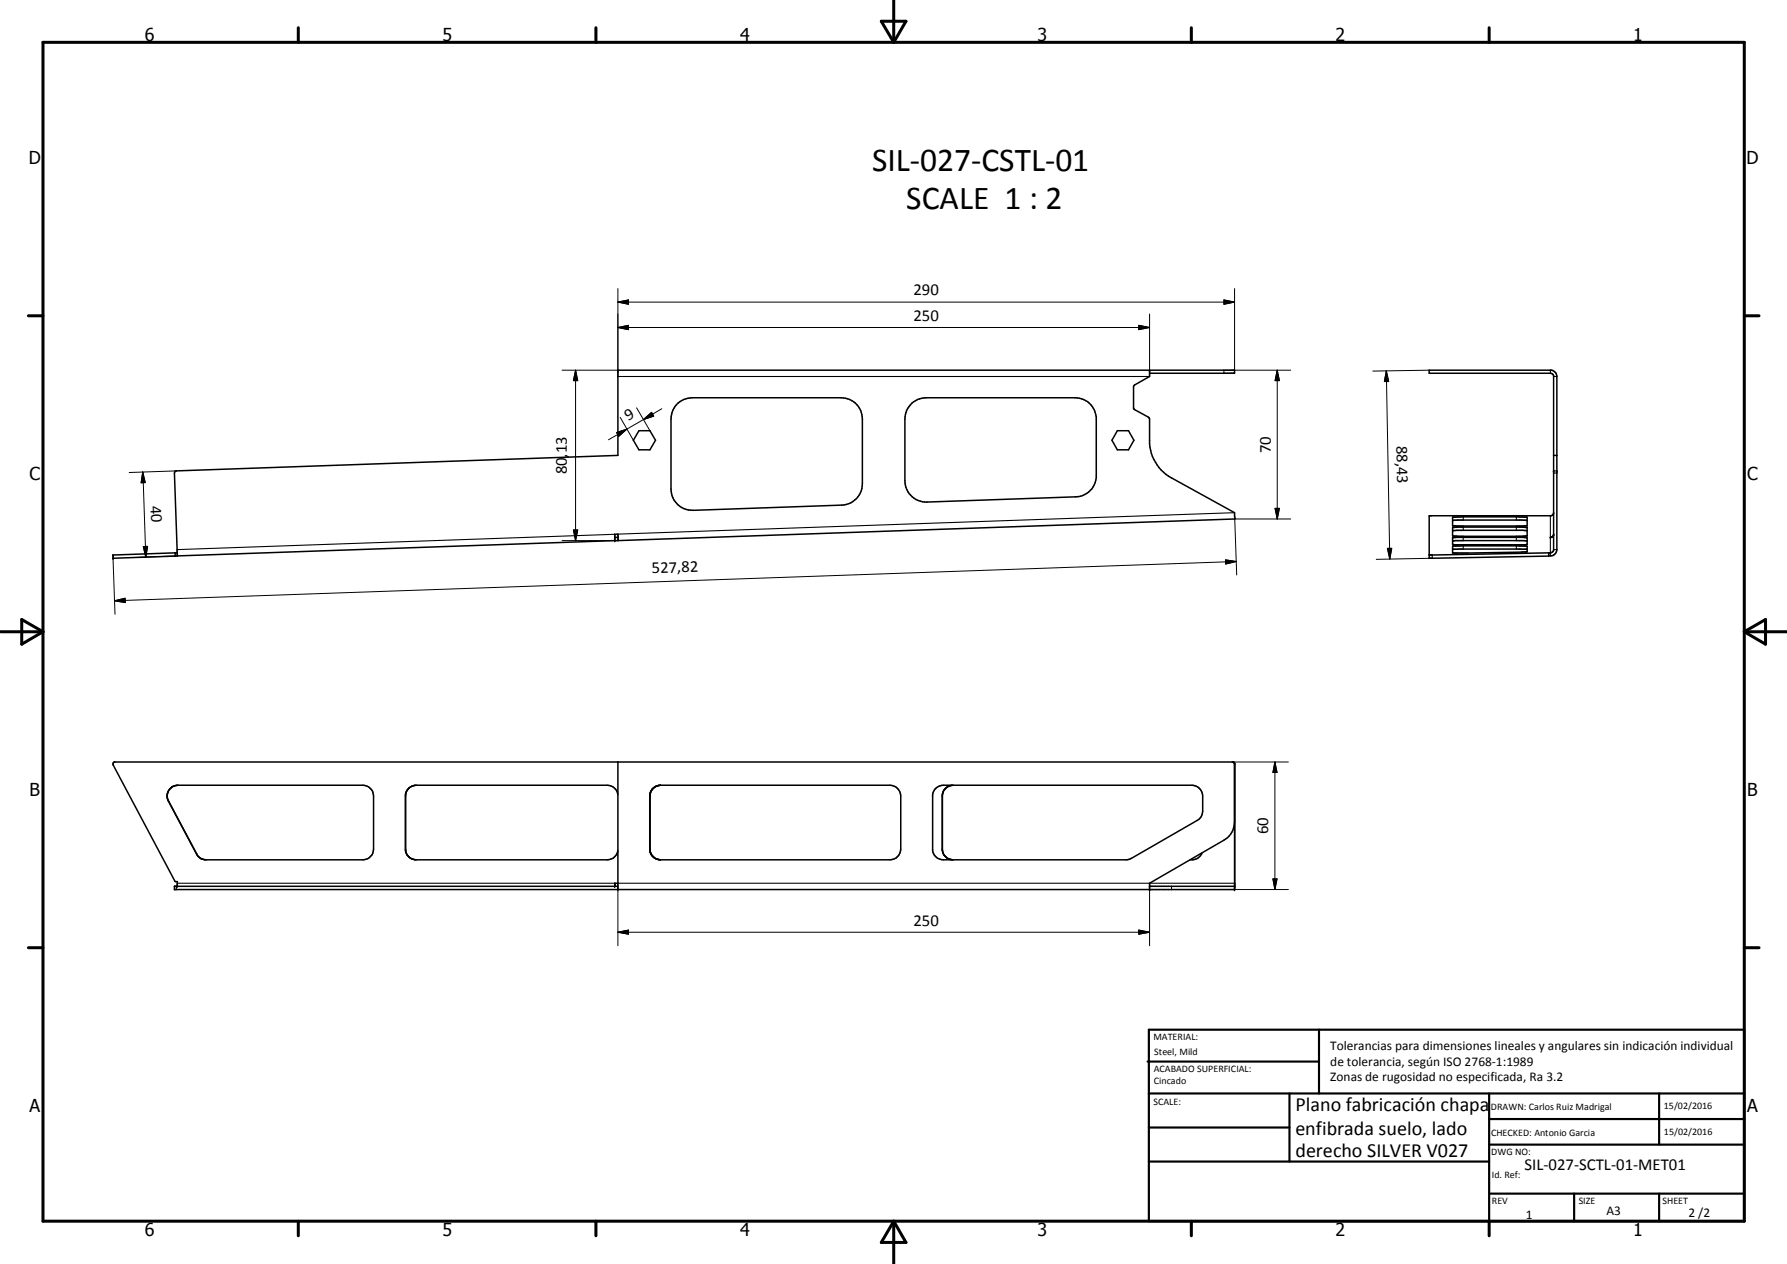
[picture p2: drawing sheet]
<svg xmlns="http://www.w3.org/2000/svg" width="420mm" height="297mm" viewBox="0 0 420 297" stroke-linecap="round" stroke-linejoin="round" font-family="sans-serif">
<g fill="none" stroke="#000" stroke-width=".35">
<path d="M159 95.1a5 5 0 0 1 3.8-1.6h35a5 5 0 0 1 5 5v15.2a5 5 0 0 1-4.9 5l-34.9 1.2a5 5 0 0 1-5.2-5v-16.4l.4-2.1zM214.4 94.7l1.3-.8 2.1-.4h35a5 5 0 0 1 5 4.5v14.3a5 5 0 0 1-4.9 4.5l-34.9 1.2a5 5 0 0 1-5.2-5v-14.5a5 5 0 0 1 1.6-3.8zM270.3 87.7h20v-.7h-145v20l-104 3.7-.3 .5 .7 19.4M270.3 87v1.5l-3.5 2-.3 .3v5.2l.3 .3 3.2 1.7 .3 .5v5.8a10.1 10.1 0 0 0 5.2 8l14.8 8.2v1.5l-145 5M150.2 101.2h2.6l1.3 2.3-1.3 2.2h-2.6l-1.3-2.2zM262.7 101.2h2.6l1.3 2.3-1.3 2.2h-2.6l-1.3-2.2zM365.3 107h.7M41.2 129.9h.5M41.2 129.9v.8M41.2 129.9l-14.6 .5v.8l14.6-.5M41.7 130.6l-.5 .1M144.6 127l-102.9 3.6"/>
<path d="M144.6 127l-.1-1.4 .8-.1v1.5M144.6 127h.7M144.6 126.3h.7M336 121.2v10l28.1-.5M336 121.2h.1M341.5 128.4l17.3-.1 .3 .1v1.3l-17.1 .3-.5-.1zM341.5 127.1h17.6M341.5 126.4l17.3-.1 .3 .1v1.5l-17.2 .1-.4-.1zM341.5 124h17.6v1.9l-17.4 .1-.2-.1zM341.5 129.1h17.6M341.5 122.3h17.6M341.5 124.7h17.6"/>
<path d="M341.6 121.5h17.4l.1 2-17.5 .1zM364.1 129.9l.8-.1 .4-.5-.1-41.2-.7-.4h-28.5v-.7h28.8l1 .6 .2 .9v40.7a1.58 1.58 0 0 1-1.9 1.4M364.1 129.9l-28.1 .5M364.1 129.9v.8M364.5 126.3h.2M365.1 126.1l-.4 .2M365.1 126.1l-.4 .1M365.2 125.9l-.1 .2M365.3 125.7l-.2 .4M365.3 120.6l-.6 .6h-28.6M145.3 179.1v29.9M289.9 179.1l.4 .3"/>
<path d="M290.2 179.2l-.2-.1h-263.1l-.3 .2v.5l14.6 27.4h.5l-.1 1.1M290.2 179.4l.1 .1M290.3 179.4v29.6h-249.3v-.7h104.3M290.3 179.4v29.4M39.3 186.8v.7l.3 .7 6.8 12.8M39.3 186.8l.3 1.4 6.8 12.8M39.4 186.4l-.1 .4M39.7 185.8l-.3 .6M40.4 185l-.7 .8M40.7 184.8l-.3 .2M41.4 184.6l43.9-.1a2.59 2.59 0 0 1 2.5 2.6v12.5a2.46 2.46 0 0 1-2.5 2.5h-36.9l-.7-.2M41.4 184.6l-.7 .2"/>
<path d="M41.4 184.6l-.6 .2M95.4 199.6l.1 .7M96 185.4l-.7 1.3v13.2l.3 .7a2.34 2.34 0 0 0 1.9 1.4M96 185.4l-.5 1-.1 .7M96.2 185.2l-.2 .2M96.8 184.8l-.3 .2M96.8 184.8l-.8 .6M97.5 184.6l45.3-.1a2.57 2.57 0 0 1 2.5 2.2M97.5 184.6l-.7 .2M97.9 184.5l-.4 .1M145.3 199.9a2.57 2.57 0 0 1-2.5 2.2l-45.3-.1M152.8 186.7v13.2"/>
<path d="M152.8 199.9l.1 .4M152.8 199.9l.4 1M152.8 186.7l.1 13.2M152.9 186.7l-.1 .4M152.9 186.4v.3M153 186l-.2 .7M153.4 185.4l-.6 1.3M154 185l-.6 .4-.4 .6M154 185l-1 1M154.3 184.8l-.3 .2M154.3 184.8l-.4 .2M154.6 184.7l-.3 .1"/>
<path d="M155.3 184.5h53.9a2.59 2.59 0 0 1 2.6 2.6v12.5a2.55 2.55 0 0 1-2.6 2.5h-53.9M155.3 184.5l-.7 .2M220.1 185.2l1-.5 .7-.2h58.5a2.59 2.59 0 0 1 2.5 2.6l-.1 3.9-.3 1-.6 .6-16.4 9.4-43.6 .1a2.57 2.57 0 0 1-2.5-2.2v-13.2l.2-.7zM221.6 199.6l.2 1M221.6 186.7v.4M221.8 186l-.2 .7v13.2l.2 .7M221.8 186l-.2 .4M221.9 185.7l-.1 .3M222.4 185.2l-.5 .5M222.5 185.2l-.6 .5M222.7 185l-.3 .2M223.3 184.7l.8-.2z"/>
<path d="M223.3 184.7l-.6 .3M290.3 193.1a4.9 4.9 0 0 1-2.5 4.3l-17.5 10.2v1.4M46.4 201l.3 .3M46.7 201.3l.6 .5M47.3 201.8l.4 .1M47.7 201.9l.4 .1M95.5 200.6l.7 .8M96.5 201.7l1 .3M97.5 202l.4 .1M145.3 207.6h-.7v.6M152.9 200.3l.3 .6M153.2 200.9l.2 .3"/>
<path d="M153.2 200.9l.8 .8M153.6 201.4l1 .5M154 201.7l.6 .2M154.6 201.9l.7 .2M221.8 200.6l.1 .3M221.9 200.9l.8 .8M222.7 201.7l.6 .2M222.7 201.7l.3 .1M223 201.8l.3 .1M223.3 201.9l.8 .2zM270.3 208.3h20M282.6 200.4a2.66 2.66 0 0 1-2.8 1.7"/>
</g>
<g fill="none" stroke="#000" stroke-width=".25">
<path d="M145.3 88.5h125M287.8 87v.7M364.5 87v.7M365.3 88.5h.7M365.3 110.7h.7M365.3 111.2h.7M26.6 130.4v.8M144.5 125.6l-102.9 3.6M290.3 120.5l-145 5M336.8 130.4v.8M344 121.5v.7M344 123.9v.7"/>
<path d="M344 126.3v.7M344 128.3v.7M356.5 121.5v.7M356.5 123.9v.7M356.5 126.3v.7M356.5 128.3v.7M364.5 121.2v9.4M365.3 129.2h.7M290.3 179.5h.1M39.6 188.2h.1M95.3 199.6h.1M95.3 187.1h.1"/>
<path d="M152.8 199.6h.1M152.8 187.1h.1M221.6 187.1h.1M221.6 199.6h.1M41.5 208.3v.7M41.7 207.6h102.9M46.2 200.7h.1M145.3 207.6h145M275.5 208.3v.7"/>
</g>
<g fill="#000">
<circle cx="145.3" cy="87" r=".18"/>
<circle cx="270.3" cy="87" r=".18"/>
<circle cx="365.3" cy="110.7" r=".18"/>
<circle cx="366" cy="110.7" r=".18"/>
<circle cx="26.6" cy="131.2" r=".18"/>
<circle cx="26.6" cy="130.4" r=".18"/>
<circle cx="144.6" cy="127" r=".18"/>
<circle cx="364.1" cy="129.9" r=".18"/>
<circle cx="364.5" cy="126.3" r=".18"/>
<circle cx="41.6" cy="208.3" r=".18"/>
<circle cx="144.5" cy="208.3" r=".18"/>
<circle cx="145.3" cy="209" r=".18"/>
<circle cx="270.3" cy="208.3" r=".18"/>
<circle cx="270.3" cy="209" r=".18"/>
<circle cx="290.3" cy="209" r=".18"/>
<circle cx="290.3" cy="208.3" r=".18"/>
</g>
<g fill="none" stroke="#000" stroke-width=".71">
<path d="M10.1 9.9h400v277.1h-400zM70.1 6.5v3.4M140.1 6.5v3.4M207.2 5h5.8l-2.9 4.9zM210.1 0v9.9M280.1 6.5v3.4M350.1 6.5v3.4M6.7 74.2h3.4M410.1 74.2h3.5M.1 148.5h10M5.1 145.6l5 2.9-5 2.9zM410.1 148.5h10"/>
<path d="M410.1 148.5l5-2.9v5.8zM6.7 222.7h3.4M410.1 222.7h3.5M70.1 287v3.4M140.1 287v3.4M210.1 287v10M210.1 287l2.9 5h-5.8zM280.1 287v3.4M350.1 287v3.4"/>
</g>
<g fill="none" stroke="#000" stroke-width=".51">
<path d="M269.8 249.5h40.3M270.1 242h140v45h-140zM270.1 257h140M303.2 257v16M310.1 242v15M350.1 257v30M390.1 257v12M270.1 265h33.1M270.1 273h80M350.1 269h60M350.1 263h60M350.1 280.5h60"/>
<path d="M370.1 280.5v6.5M390.1 280.5v6.5"/>
</g>
<g fill="none" stroke="#000" stroke-width=".24">
<path d="M145.3 71l2.5-.5v1zM145.3 77l2.5-.5v1zM145.3 71h145M145.3 67.8v19.2h-13.1M145.3 77h125M267.7 76.5l2.6 .5-2.6 .5zM270.3 73.8v13.2M287.8 70.5l2.5 .5-2.5 .5zM290.3 67.8v19.2h13.2M135.3 87l.5 2.5h-1zM135.3 87v40M145.8 98.1l3.1 5.4"/>
<path d="M149.7 95.8l3.1 5.4M151.3 98.6l1.9-1.7 .5 .9zM151.3 98.6l-3.9 2.2M155.6 96.1l-4.3 2.5M300.3 87l.5 2.5h-1zM300.3 87v35M326 87.2l.5 2.5h-1zM326 87.2l.8 44.2M336 87l-13.2 .2M33.6 110.9l.6 2.5-1 .1zM33.6 110.9l.7 20M41.5 110.7l-11.1 .3"/>
<path d="M145 101.6l2.4-.8-1.9 1.7zM147.4 100.8l-4.3 2.5M299.8 119.5h1l-.5 2.5zM26.6 131.2l.4 13.2M33.7 128.4h1l-.4 2.5zM41.7 130.6l-10.6 .4M132.2 127h13.1M134.8 124.5h1l-.5 2.5zM288.2 131.6l2.4 .4-2.4 .5zM290.6 132l-263.7 9.2M303.5 122h-13.2l.5 13.1M326.2 128.9h1l-.4 2.5z"/>
<path d="M336.8 131.2l-13.2 .2M26.9 141.2l2.5-.6 .1 1zM289.8 179.1h13.1M299.8 179.1l.5 2.4h-1zM299.8 179.1v29.9M145.3 219.1l2.5-.5v.9zM145.3 209v13.2M145.3 219.1h125M267.7 218.6l2.6 .5-2.6 .4zM299.3 206.5h1l-.5 2.5zM302.9 209h-32.6v13.2"/>
</g>
<g fill="#000">
<path d="M145.3 71l2.5-.5v1zM145.3 77l2.5-.5v1zM267.7 76.5l2.6 .5-2.6 .5zM287.8 70.5l2.5 .5-2.5 .5zM135.3 87l.5 2.5h-1zM151.3 98.6l1.9-1.7 .5 .9zM300.3 87l.5 2.5h-1zM326 87.2l.5 2.5h-1zM33.6 110.9l.6 2.5-1 .1zM145 101.6l2.4-.8-1.9 1.7zM299.8 119.5h1l-.5 2.5zM33.7 128.4h1l-.4 2.5z"/>
<path d="M134.8 124.5h1l-.5 2.5zM288.2 131.6l2.4 .4-2.4 .5zM326.2 128.9h1l-.4 2.5zM26.9 141.2l2.5-.6 .1 1zM299.8 179.1l.5 2.4h-1zM145.3 219.1l2.5-.5v.9zM267.7 218.6l2.6 .5-2.6 .4zM299.3 206.5h1l-.5 2.5z"/>
</g>
<g font-size="7.9">
<text x="205.1" y="40.1">SIL-027-CSTL-01</text>
<text x="213.1" y="49.1">SCALE 1 : 2</text>
</g>
<g font-size="4.7">
<text x="304.6" y="261.2">Plano fabricación chapa</text>
<text x="304.6" y="266.6">enfibrada suelo, lado</text>
<text x="304.6" y="272">derecho SILVER V027</text>
</g>
<g font-size="4.2">
<text x="34" y="9.6">6</text>
<text x="104" y="9.6">5</text>
<text x="174" y="9.6">4</text>
<text x="244" y="9.6">3</text>
<text x="314" y="9.6">2</text>
<text x="384" y="9.6">1</text>
<text x="6.8" y="38.7">D</text>
<text x="410.6" y="38.7">D</text>
<text x="7" y="112.9">C</text>
<text x="410.8" y="112.9">C</text>
<text x="7" y="187.1">B</text>
<text x="410.8" y="187.1">B</text>
<text x="7" y="261.4">A</text>
<text x="410.8" y="261.4">A</text>
<text x="34" y="290.4">6</text>
<text x="104" y="290.4">5</text>
<text x="174" y="290.4">4</text>
<text x="244" y="290.4">3</text>
<text x="314" y="290.4">2</text>
<text x="384" y="290.4">1</text>
</g>
<g font-size="3.9">
<text x="214.8" y="69.4">290</text>
<text x="214.8" y="75.4">250</text>
<text x="147.7" y="98.9" transform="rotate(-30 147.7 98.9)">9</text>
<text x="298.8" y="106.5" transform="rotate(-90 298.8 106.5)">70</text>
<text x="328.4" y="104.8" transform="rotate(89 328.4 104.8)">88,43</text>
<text x="133.3" y="111.5" transform="rotate(-90 133.3 111.5)">80,13</text>
<text x="35.4" y="118.9" transform="rotate(88 35.4 118.9)">40</text>
<text x="153.3" y="134.7" transform="rotate(-2 153.3 134.7)">527,82</text>
<text x="298.2" y="196" transform="rotate(-90 298.2 196)">60</text>
<text x="214.8" y="217.5">250</text>
<text x="358.5" y="275">SIL-027-SCTL-01-MET01</text>
</g>
<g font-size="3.1">
<text x="312.7" y="246.8">Tolerancias para dimensiones lineales y angulares sin indicación individual</text>
<text x="312.7" y="250.4">de tolerancia, según ISO 2768-1:1989</text>
<text x="312.7" y="254">Zonas de rugosidad no especificada, Ra 3.2</text>
<text x="358.7" y="286.5">1</text>
<text x="377.7" y="285.6">A3</text>
<text x="397" y="285.9">2 /2</text>
</g>
<g font-size="2.4">
<text x="271.2" y="244.4">MATERIAL:</text>
<text x="271.3" y="252">ACABADO SUPERFICIAL:</text>
<text x="271.4" y="247.9">Steel, Mild</text>
<text x="271.3" y="254.6">Cincado</text>
<text x="271.2" y="259.7">SCALE:</text>
<text x="350.6" y="260.8">DRAWN: Carlos Ruiz Madrigal</text>
<text x="391.2" y="260.6">15/02/2016</text>
<text x="350.6" y="267">CHECKED: Antonio Garcia</text>
<text x="391.2" y="266.7">15/02/2016</text>
<text x="350.6" y="271.4">DWG NO:</text>
<text x="350.8" y="276.9">Id. Ref:</text>
<text x="350.8" y="282.8">REV</text>
<text x="371.2" y="282.9">SIZE</text>
<text x="390.9" y="282.9">SHEET</text>
</g>
</svg>
